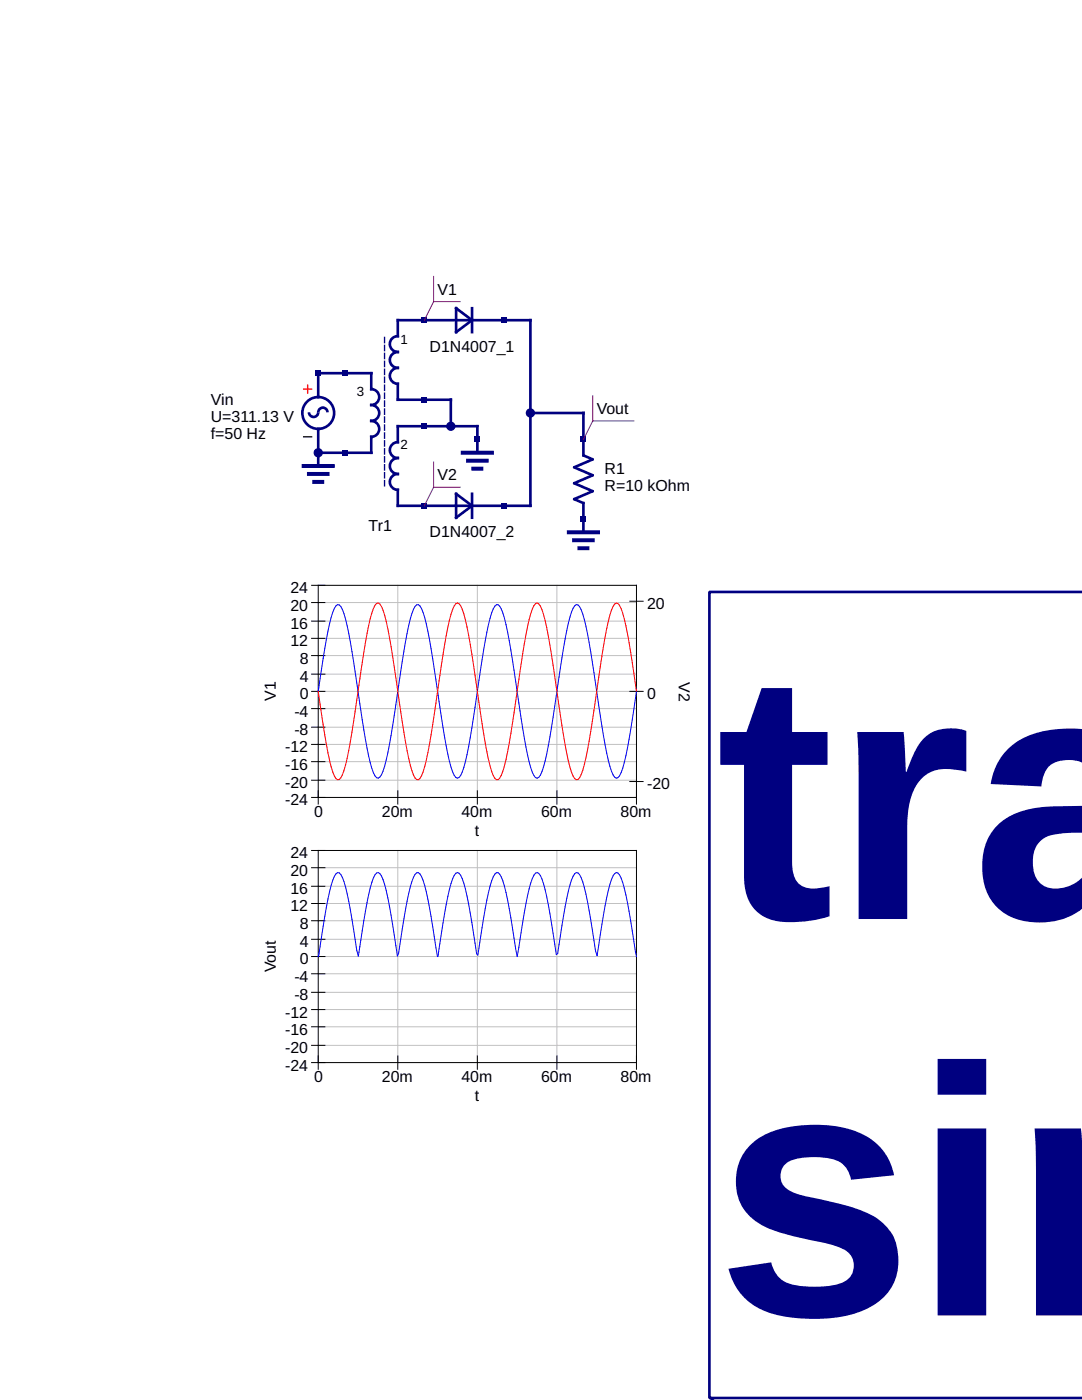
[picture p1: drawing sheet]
<svg xmlns="http://www.w3.org/2000/svg" width="216mm" height="279mm" viewBox="0 0 216 279" stroke-linecap="round" stroke-linejoin="round" font-family="sans-serif">
<g fill="none" stroke="#000080" stroke-width=".53">
<path d="M63.5 79.2v-4.7h10.6v3.2a1.59 1.59 0 0 1 1.6 1.5 1.59 1.59 0 0 1-1.6 1.6 1.59 1.59 0 0 1 1.6 1.6 1.59 1.59 0 0 1-1.6 1.6 1.59 1.59 0 0 1 1.6 1.6 1.59 1.59 0 0 1-1.6 1.6v3.2h-10.6M91 61.5l3.2 2.4-3.2 2.4zM94.2 61.5v4.8M61.6 82.3a.93 .93 0 0 0 1 .9 .93 .93 0 0 0 .9-.9 .93 .93 0 0 1 .9-.9 .93 .93 0 0 1 1 .9M63.5 85.6v7.4M90 85.1v-5.3h-10.6v-3.2a1.59 1.59 0 0 1-1.6-1.6 1.59 1.59 0 0 1 1.6-1.6 1.59 1.59 0 0 1-1.6-1.6 1.59 1.59 0 0 1 1.6-1.6 1.59 1.59 0 0 1-1.6-1.5 1.59 1.59 0 0 1 1.6-1.6v-3.2h26.4v37h-26.4v-3.1a1.59 1.59 0 0 1-1.6-1.6 1.59 1.59 0 0 1 1.6-1.6 1.59 1.59 0 0 1-1.6-1.6 1.59 1.59 0 0 1 1.6-1.6 1.59 1.59 0 0 1-1.6-1.6 1.59 1.59 0 0 1 1.6-1.6v-3.1h15.8v5.3M91 98.6l3.2 2.3-3.2 2.4zM94.2 98.6v4.7M105.8 82.4h10.6v8.5l1.9 .8-3.7 1.6 3.7 1.6-3.7 1.5 3.7 1.6-3.7 1.6 1.8 .8v5.8M141.6 118.1h.1M141.6 118.1h74.3M141.6 118.1v160.9h74.3"/>
<path d="M141.6 278.7l.7 .7"/>
<circle cx="63.5" cy="82.4" r="3.2"/>
</g>
<path d="M60.6 77.7h1.6M61.4 76.9v1.5" fill="none" stroke="#f00" stroke-width=".26"/>
<path d="M60.6 87.2h1.6" fill="none" stroke="#000" stroke-width=".26"/>
<path d="M60.6 93h5.8M61.6 94.6h3.8M62.7 96.2h1.6M92.3 90.4h5.9M93.4 91.9h3.7M94.5 93.5h1.5M113.5 106.2h5.8M114.6 107.8h3.7M115.6 109.4h1.6" fill="none" stroke="#000080" stroke-width=".79"/>
<path d="M76.7 67.3v30.2" fill="none" stroke="#000080" stroke-width=".26" stroke-dasharray="1.1 .5"/>
<g fill="#000080">
<path d="M100 63.4h1.1v1h-1.1z"/>
<path d="M84.1 63.4h1.1v1h-1.1z"/>
</g>
<path d="M86.5 55.2v5M86.5 60.2l-1.8 3.7M86.5 60.2h5.3" fill="none" stroke="#800080" stroke-width=".2"/>
<g fill="#000080">
<path d="M100 100.4h1.1v1.1h-1.1z"/>
<path d="M84.1 100.4h1.1v1.1h-1.1z"/>
</g>
<path d="M86.5 97.2l-1.8 3.7M86.5 92.2v5M86.5 97.2h5.3" fill="none" stroke="#800080" stroke-width=".2"/>
<path d="M63 74h1v1h-1z" fill="#000080"/>
<circle cx="63.5" cy="90.4" r=".79" fill="#000080" stroke="#000080" stroke-width=".26"/>
<g fill="#000080">
<path d="M68.3 89.8h1v1.1h-1z"/>
<path d="M68.3 74h1v1h-1z"/>
<path d="M84.1 79.2h1.1v1.1h-1.1z"/>
<path d="M84.1 84.5h1.1v1.1h-1.1z"/>
<path d="M115.9 103.1h1v1h-1z"/>
<path d="M115.9 87.2h1v1h-1z"/>
</g>
<path d="M118.3 79v5M118.3 84l-1.9 3.7M118.3 84h8.2" fill="none" stroke="#800080" stroke-width=".2"/>
<path d="M94.7 87.2h1.1v1h-1.1z" fill="#000080"/>
<g fill="#000080" stroke="#000080" stroke-width=".26">
<circle cx="90" cy="85.1" r=".79"/>
<circle cx="105.8" cy="82.4" r=".79"/>
</g>
<g fill="none" stroke="#c0c0c0" stroke-width=".2">
<path d="M79.4 116.8v42.3M95.2 116.8v42.3M111.1 116.8v42.3M63.5 120.3h63.5M63.5 124h63.5M63.5 127.4h63.5M63.5 130.8h63.5M63.5 134.5h63.5M63.5 138h63.5M63.5 141.4h63.5M63.5 145.1h63.5M63.5 148.6h63.5"/>
<path d="M63.5 152h63.5M63.5 155.7h63.5M63.5 173.2h63.5M63.5 176.9h63.5M79.4 169.7v42.4M95.2 169.7v42.4M111.1 169.7v42.4M63.5 180.3h63.5M63.5 183.8h63.5M63.5 187.5h63.5M63.5 190.9h63.5M63.5 194.3h63.5"/>
<path d="M63.5 198h63.5M63.5 201.5h63.5M63.5 204.9h63.5M63.5 208.6h63.5"/>
</g>
<g fill="none" stroke="#000" stroke-width=".2">
<path d="M62.2 116.8h64.8v43.7M63.5 116.8v43.7M125.7 120h2.6M62.2 138h2.6M62.2 134.5h2.6M62.2 130.8h2.6M62.2 127.4h2.6M62.2 124h2.6M62.2 120.3h2.6M125.7 138h2.6M62.2 159.1h64.8M62.2 155.7h2.6"/>
<path d="M62.2 152h2.6M62.2 148.6h2.6M62.2 145.1h2.6M62.2 141.4h2.6M79.4 157.8v2.7M95.2 157.8v2.7M111.1 157.8v2.7M125.7 156h2.6M62.2 169.7h64.8v43.7M62.2 176.9h2.6M62.2 173.2h2.6M63.5 169.7v43.7"/>
<path d="M62.2 198h2.6M62.2 194.3h2.6M62.2 190.9h2.6M62.2 187.5h2.6M62.2 183.8h2.6M62.2 180.3h2.6M62.2 212.1h64.8M62.2 208.6h2.6M62.2 204.9h2.6M62.2 201.5h2.6M79.4 210.7v2.7M95.2 210.7v2.7"/>
<path d="M111.1 210.7v2.7"/>
</g>
<path d="M63.5 138a123 123 0 0 1 2.9-15.8l.6-1.3 .4-.2h.3a5.3 5.3 0 0 1 1.3 2.9l1.2 6.4 1.8 11.7a71 71 0 0 0 2.5 12.5l.7 1 .3 .1a3.4 3.4 0 0 0 1.2-2.4 226.5 226.5 0 0 0 3.6-21l1.3-7.1a9.1 9.1 0 0 1 1.5-4.1h.4a4 4 0 0 1 1.2 2.5l1.3 6.3 1.8 11.6a79.8 79.8 0 0 0 2.5 13l.7 1.1 .3 .1a2.63 2.63 0 0 0 1.2-2.1l1.3-6 1.9-12.5a93.4 93.4 0 0 1 2.4-12.4l.6-1.3 .4-.3h.3a4.6 4.6 0 0 1 1.3 2.7l1.2 6.3 1.9 12.2a74.1 74.1 0 0 0 2.4 12.2l.7 1.1 .3 .1a2.9 2.9 0 0 0 1.3-2.2l.9-4.2 1-5.8a270.7 270.7 0 0 1 3-18.7 9.6 9.6 0 0 1 1.3-3.5l.3-.2h.3a5.6 5.6 0 0 1 1.3 2.9 214.5 214.5 0 0 1 3.2 19.3 52.8 52.8 0 0 0 2.5 11.7l.7 .7 .3-.1a6.2 6.2 0 0 0 1.3-3l.9-4.7 1.5-9.5M63.5 190.9h.1M63.5 190.9l.1-.4a119.9 119.9 0 0 1 2.8-14.8l.6-1.3 .4-.2h.3a5.3 5.3 0 0 1 1.3 2.8l.9 4.6 1.3 8 .3 1.2 .1-.7a115.6 115.6 0 0 1 2.6-14l.6-1.5 .4-.4 .3-.1a3.4 3.4 0 0 1 1.2 2.4l1 4.3 1.6 10 .2-.6a109.9 109.9 0 0 1 2.7-14.3l.6-1.4 .3-.3h.4a4 4 0 0 1 1.2 2.5 165.8 165.8 0 0 1 2.6 14.2l.1-.4a106.7 106.7 0 0 1 2.9-15.1l.7-1.1 .3-.2a2.63 2.63 0 0 1 1.2 2.2l1 4.1 1.6 9.9 .3 .3a126.7 126.7 0 0 1 2.7-14.8l.6-1.4 .4-.2h.3a4.6 4.6 0 0 1 1.3 2.7l.9 4.4 1.6 9.6 .3-1.8a94.8 94.8 0 0 1 2.7-13.8l.7-1 .3-.2a2.89 2.89 0 0 1 1.3 2.3l.9 4.2 1.6 9.9 .3-.2a98.6 98.6 0 0 1 2.7-14.7l.7-1.2 .3-.3 .3 .1a5.6 5.6 0 0 1 1.3 2.9l1 4.6 1.2 8.1 .3 .9a114.8 114.8 0 0 1 2.9-15.2l.7-1.2 .3-.2 .3 .1a6.2 6.2 0 0 1 1.3 3l.9 4.7 1.5 9" fill="none" stroke="#00f" stroke-width=".2"/>
<path d="M63.5 138a127.4 127.4 0 0 0 2.9 16.1l.6 1.3 .4 .2h.3a5.4 5.4 0 0 0 1.3-2.9 443.4 443.4 0 0 0 3.9-24.5l.7-3.3a10.8 10.8 0 0 1 1.6-4.5l.3-.1a3.5 3.5 0 0 1 1.2 2.5 166.2 166.2 0 0 1 3.1 17.8 73.6 73.6 0 0 0 2.7 14.1l.6 .9h.4a4.1 4.1 0 0 0 1.2-2.6 269 269 0 0 0 3.7-22.4l1.3-6.8a7.7 7.7 0 0 1 1.3-3.3l.3-.2a2.68 2.68 0 0 1 1.2 2.2l1.3 6.1 1.9 12.7a96.7 96.7 0 0 0 2.4 12.6l.6 1.4 .4 .3h.3a4.7 4.7 0 0 0 1.3-2.7 402.8 402.8 0 0 0 3.9-24.4l.7-3.4a12.1 12.1 0 0 1 1.6-4.6l.3-.2a2.95 2.95 0 0 1 1.3 2.3l.9 4.3 1 5.9a280.5 280.5 0 0 0 3 19 9.9 9.9 0 0 0 1.3 3.6l.3 .2h.3a5.7 5.7 0 0 0 1.3-3 298.6 298.6 0 0 0 3.5-21.7l1.3-6.9a8.9 8.9 0 0 1 1.3-3.5l.3-.2 .3 .1a6.4 6.4 0 0 1 1.3 3.1l.9 4.8 1.5 9.7" fill="none" stroke="#f00" stroke-width=".2"/>
<g font-size="70.6" fill="#000080">
<text x="142.9" y="183.4">tra</text>
<text x="142.9" y="262.5">sim</text>
</g>
<g font-size="3.2">
<text x="87.3" y="58.8">V1</text>
<text x="85.7" y="70.2">D1N4007_1</text>
<text x="42.1" y="80.8">Vin</text>
<text x="119.1" y="82.6">Vout</text>
<text x="42.1" y="84.2">U=311.13 V</text>
<text x="42.1" y="87.7">f=50 Hz</text>
<text x="87.3" y="95.9">V2</text>
<text x="120.6" y="94.6">R1</text>
<text x="120.6" y="98">R=10 kOhm</text>
<text x="73.6" y="105.9">Tr1</text>
<text x="85.7" y="107.3">D1N4007_2</text>
<text x="57.9" y="118.4">24</text>
<text x="57.9" y="125.5">16</text>
<text x="57.9" y="121.8">20</text>
<text x="129.1" y="121.6">20</text>
<text x="57.9" y="129">12</text>
<text x="59.8" y="136.1">4</text>
<text x="59.8" y="132.4">8</text>
<text x="135.5" y="136.1" transform="rotate(90 135.5 136.1)">V2</text>
<text x="55" y="139.8" transform="rotate(-90 55 139.8)">V1</text>
<text x="58.7" y="143">-4</text>
<text x="59.8" y="139.6">0</text>
<text x="129.1" y="139.6">0</text>
<text x="58.7" y="146.7">-8</text>
<text x="56.9" y="153.6">-16</text>
<text x="56.9" y="150.2">-12</text>
<text x="56.9" y="160.7">-24</text>
<text x="56.9" y="157.3">-20</text>
<text x="129.1" y="157.6">-20</text>
<text x="62.7" y="163.1">0</text>
<text x="76.2" y="163.1">20m</text>
<text x="92.1" y="163.1">40m</text>
<text x="94.7" y="166.8">t</text>
<text x="107.9" y="163.1">60m</text>
<text x="123.8" y="163.1">80m</text>
<text x="57.9" y="171.3">24</text>
<text x="57.9" y="178.5">16</text>
<text x="57.9" y="174.8">20</text>
<text x="57.9" y="181.9">12</text>
<text x="59.8" y="185.3">8</text>
<text x="59.8" y="189">4</text>
<text x="55" y="194.1" transform="rotate(-90 55 194.1)">Vout</text>
<text x="58.7" y="195.9">-4</text>
<text x="59.8" y="192.5">0</text>
<text x="56.9" y="203.1">-12</text>
<text x="58.7" y="199.6">-8</text>
<text x="56.9" y="206.5">-16</text>
<text x="56.9" y="213.7">-24</text>
<text x="56.9" y="210.2">-20</text>
<text x="62.7" y="216">0</text>
<text x="76.2" y="216">20m</text>
<text x="92.1" y="216">40m</text>
<text x="94.7" y="219.7">t</text>
<text x="107.9" y="216">60m</text>
<text x="123.8" y="216">80m</text>
</g>
<g font-size="2.6">
<text x="79.9" y="68.7">1</text>
<text x="71.2" y="79">3</text>
<text x="79.9" y="89.6">2</text>
</g>
</svg>
